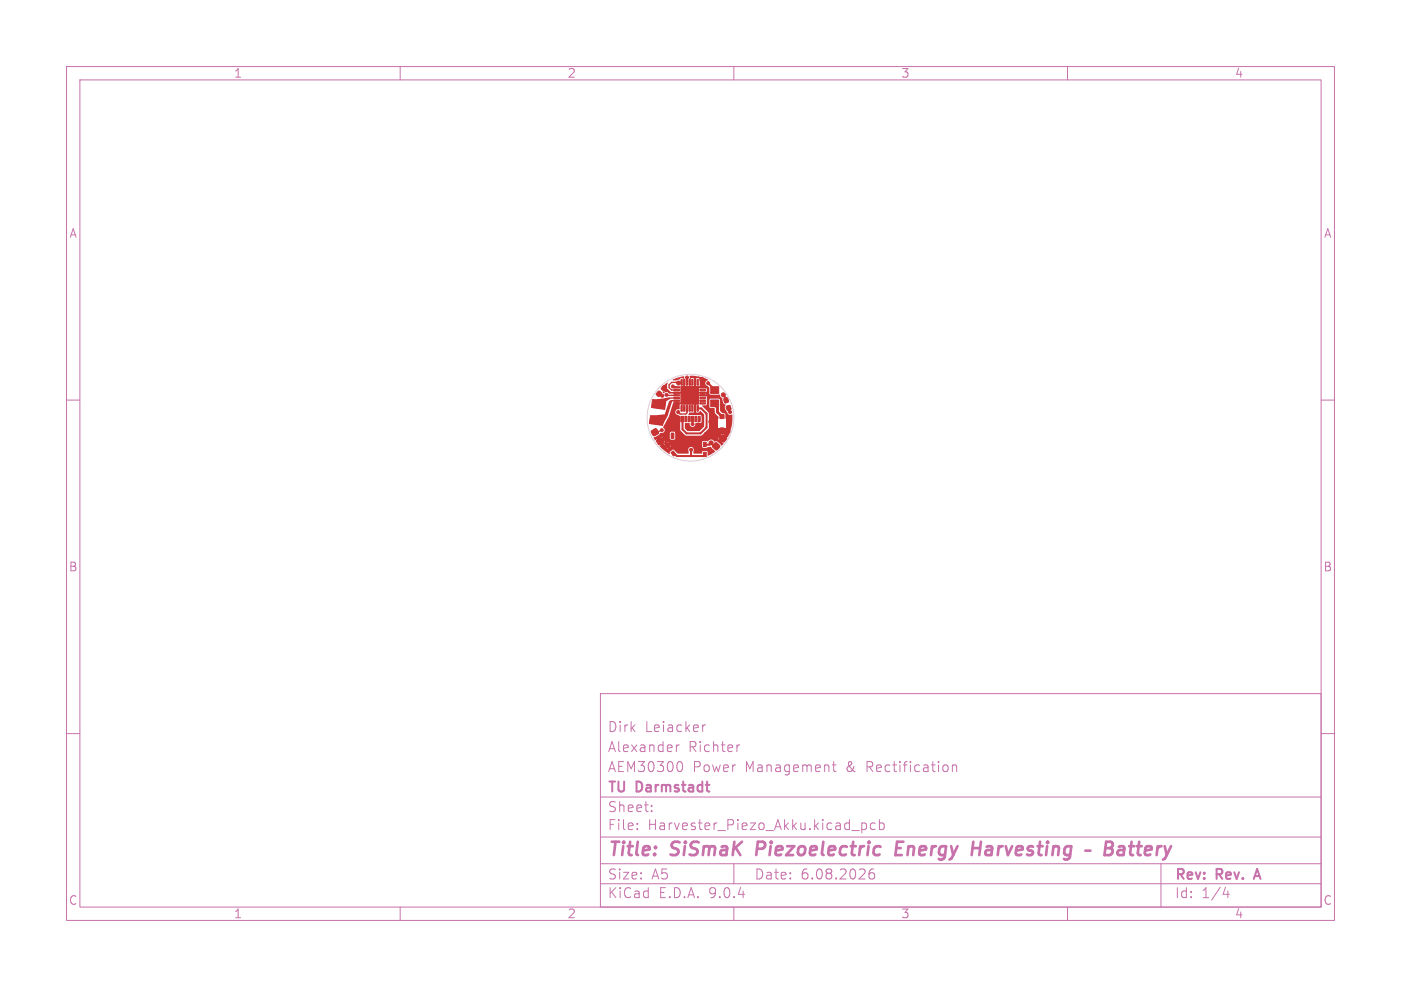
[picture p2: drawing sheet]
<svg xmlns="http://www.w3.org/2000/svg" width="210mm" height="148mm" viewBox="0 0 210 148" stroke-linecap="round" stroke-linejoin="round" font-family="sans-serif">
<g fill="none" stroke="#c872ab" stroke-width=".15">
<path d="M10 10h190v128h-190zM12 12h186v124h-186zM60 10v2M110 10v2M160 10v2M10 60h2M198 60h2M10 110h2M90 104h108v32h-108zM90 119.5h108M101.4 111.7v1M101.8 111.7l-.3 .1-.1 .2"/>
<path d="M102 114.2a.94 .94 0 0 1 0 1.5M105.3 108.7v1M105.7 108.7l-.2 .1-.2 .2M110.9 111.7l-.3 .1-.1 .2M124.8 114.7h.5M125 114.2v1.3v.1l.3 .1M142 114.8v.8M142.8 114.8a.37 .37 0 0 1 .6 .1v.8M142.8 114.7v1M198 110h2M60 136v2M90 132.5h108"/>
<path d="M90 129.5h108M90 125.5h108M95.5 124.3v.1M95.5 123.5v.1M97.7 121.6v.1M97.7 120.8v.1M110 136v2M110 129.5v3M129.2 123.4v1.5M129.2 123.5l.4-.1 .3 .3v.4l-.1 .2h-.6M131 130.3a.59 .59 0 0 0-.7 .7v.5l.1 .2 .4 .1 .2-.1 .1-.5-.1-.2-.5-.1-.2 .3M131.2 123.5l-.4-.1-.3 .3v.4l.1 .2h.6"/>
<path d="M131.8 123.5l.5-.1 .2 .3v.4l-.1 .2h-.6M131.8 122.9v1.5M160 136v2M174 129.5v6.5M183.7 133l-.4 1.1h1M184.1 133.6v1"/>
</g>
<path d="M188.1 131.4h.7M188.4 130.3l-.5 1.5" fill="none" stroke="#c872ab" stroke-width=".3"/>
<path d="M113.6 126.2l-.2 2M134.3 127.2h.7M135.4 126.2h-.9l-.3 2h1M145.8 127.2h1.1M147 126.2l-.2 2M165.7 127.2h.7M165.8 126.2h.7a.49 .49 0 0 1 .3 .6 .49 .49 0 0 1-.4 .4l.2 .1a.58 .58 0 0 1-.3 .9h-.7zM167.7 127l.2-.1 .6 .1v.2l-.1 1M168.5 127.4l-.7 .1a.4 .4 0 0 0-.3 .3 .4 .4 0 0 0 .3 .4l.6-.1" fill="none" stroke="#c872ab" stroke-width=".4"/>
<g fill="#c83434" stroke="#c83434" stroke-width=".15">
<path d="M101 58h.9v.2h-.9z"/>
<path d="M101 58.4h.9v.2h-.9z"/>
<path d="M101 58.8h.9v.2h-.9z"/>
<path d="M101 59.2h.9v.2h-.9z"/>
<path d="M101 59.6h.9v.2h-.9z"/>
<path d="M101 60h.9v.2h-.9z"/>
<path d="M101 60.4h.9v.2h-.9z"/>
<path d="M102.1 60.8h.2v.9h-.2z"/>
<path d="M102.5 60.8h.2v.9h-.2z"/>
<path d="M102.9 60.8h.2v.9h-.2z"/>
<path d="M103.3 60.8h.2v.9h-.2z"/>
<path d="M103.7 60.8h.2v.9h-.2z"/>
<path d="M104.1 60.8h.2v.9h-.2z"/>
<path d="M104.5 60.8h.2v.9h-.2z"/>
<path d="M104.9 60.4h.9v.2h-.9z"/>
<path d="M104.9 60h.9v.2h-.9z"/>
<path d="M104.9 59.6h.9v.2h-.9z"/>
<path d="M104.9 59.2h.9v.2h-.9z"/>
<path d="M104.9 58.8h.9v.2h-.9z"/>
<path d="M104.9 58.4h.9v.2h-.9z"/>
<path d="M104.9 58h.9v.2h-.9z"/>
<path d="M104.5 56.9h.2v.9h-.2z"/>
<path d="M104.1 56.9h.2v.9h-.2z"/>
<path d="M103.7 56.9h.2v.9h-.2z"/>
<path d="M103.3 56.9h.2v.9h-.2z"/>
<path d="M102.9 56.9h.2v.9h-.2z"/>
<path d="M102.5 56.9h.2v.9h-.2z"/>
<path d="M102.1 56.9h.2v.9h-.2z"/>
<path d="M102.1 58h2.6v2.6h-2.6z"/>
<path d="M100.6 67.9l.3-.3 .4 .5-.3 .3z"/>
<path d="M99.7 66.6l.4-.2 .3 .5-.3 .3z"/>
<path d="M106.5 58h1.2v1h-1.2z"/>
<path d="M106.5 60h1.2v1h-1.2z"/>
<path d="M108.9 60.9l.5-.1 .2 .6-.5 .2-.3-.5z"/>
<path d="M108.5 59.8l.5-.1 .2 .5-.5 .2-.2-.5z"/>
<path d="M97.8 59.9l2 .3-.2 1.2-1.9-.3z"/>
<path d="M97.5 62.3l2 .3-.2 1.2-2-.3z"/>
<path d="M104.7 62.4h.3v.8h-.3z"/>
<path d="M104.2 62.4h.3v.8h-.3z"/>
<path d="M103.7 62.4h.3v.8h-.3z"/>
<path d="M103.2 62.4h.3v.8h-.3z"/>
<path d="M102.7 62.4h.3v.8h-.3z"/>
<path d="M102.2 62.4h.3v.8h-.3z"/>
<path d="M101.7 62.4h.3v.8h-.3z"/>
<path d="M105.6 64.9h.4v.8h-.4z"/>
<path d="M100.6 64.9h.4v.8h-.4z"/>
<path d="M98.4 66l.7-.4 .4 .7-.7 .4-.4-.5z"/>
<path d="M97.7 64.6l.6-.3 .4 .6-.7 .5-.4-.5z"/>
<path d="M99.4 57.8h.3l.2 .3-.4 .5-.4-.3z"/>
<path d="M98.7 58.7h.2l.3 .3-.5 .5-.3-.4z"/>
<path d="M107.9 62.2h.6v.6h-.6z"/>
<path d="M108.9 62.6h.6v1.6h-.6z"/>
<path d="M107 62.6h.6v1.6h-.6z"/>
<path d="M108 64.2h.5v.5h-.5z"/>
<path d="M108.2 65.3l.2-.1 .5 .4v.3l-.4 .4h-.2l-.5-.4v-.2z"/>
<path d="M107.1 66.4h.3l.5 .4v.3l-.4 .4-.3-.1-.4-.4v-.1z"/>
<path d="M105.4 66.3h.5v.7h-.5z"/>
<path d="M105.4 67.8h.5v.7h-.5z"/>
<circle cx="101.7" cy="61.8" r=".22"/>
<circle cx="99.3" cy="59.3" r=".23"/>
<circle cx="99.9" cy="59.2" r=".23"/>
<circle cx="99.2" cy="64.5" r=".22"/>
<circle cx="103" cy="56.6" r=".23"/>
<circle cx="103.8" cy="63.6" r=".23"/>
<circle cx="105.2" cy="56.9" r=".3"/>
<circle cx="103.6" cy="66.3" r=".3"/>
<circle cx="101.3" cy="60.9" r=".3"/>
<circle cx="104.4" cy="65.8" r=".3"/>
<circle cx="109.1" cy="64.7" r=".3"/>
<circle cx="101.6" cy="64.7" r=".3"/>
<circle cx="101.1" cy="63.7" r=".3"/>
<circle cx="106.6" cy="63.2" r=".3"/>
<circle cx="106.7" cy="61.8" r=".3"/>
<circle cx="104.3" cy="67.2" r=".3"/>
<circle cx="100.1" cy="64.5" r=".3"/>
<circle cx="104.7" cy="63.7" r=".3"/>
<circle cx="102.5" cy="65.9" r=".3"/>
<circle cx="101.6" cy="66.8" r=".3"/>
<circle cx="106.1" cy="57.5" r=".23"/>
<circle cx="103.6" cy="67.4" r=".23"/>
<circle cx="106.6" cy="66.4" r=".3"/>
<circle cx="101.7" cy="57.4" r=".3"/>
<circle cx="108.4" cy="59.2" r=".3"/>
<circle cx="100.9" cy="57.9" r=".23"/>
<circle cx="109.4" cy="61.8" r=".23"/>
</g>
<g fill="none" stroke="#c83434" stroke-width=".2">
<path d="M98.8 59l.3 .4 .2-.1M98.9 58.9v.1M99.5 58.2h.2M99.7 58.2l.6 .7h2.7l.4 .4M99.9 59.2l.1 .1h1.4M99.9 59.2h.1M100.8 58l.2 .1h.4M100.8 58h.1M100.9 57.9l-.1 .1M101.6 57.3l.1 .1M102.1 57.3h-1.4l-.4 .4v.4l.4 .4h.7M102.6 58.2l1.6 1.6"/>
<path d="M102.6 57.3v1.1M102.7 59l.4 .4M102.7 58.2l1.6 1.6M103 56.6v.7M103.4 59.3h1.9M103.4 57.3v1.9M103.4 59l.4 .4 .4-.4M104.2 58.2l-.6 .6v.2h-.2M104.2 57.3v1.1M104.3 58.2l-2 2M105.3 58.9h-1.5l-1.6 1.6h-.8M105.3 58.1h-.7l-1.2 1.2"/>
<path d="M99.1 64.5l-.5 .3M100.7 60.1h.7M103 61.2v.7l-.2 .2h-.8l-.3-.3M103.8 62.8v.8M104.2 60v1.2M107.1 67h.1M109.2 61.2v.4l.2 .2"/>
</g>
<path d="M106.1 57.5l1 1M108.4 59.2l.4 .5v.3M101 68.1h.1l.3 .3h4.1l.2-.2M103.6 67.4v1M104.7 61.2h.4l.8 .8v2.1l-.9 .9h-2.1l-.6-.6v-1.6M105.7 66.7h.6l.3-.3 .4 .5" fill="none" stroke="#c83434" stroke-width=".3"/>
<path d="M107.1 60.7l.4 .4M107.5 60.9v.9l.7 .7" fill="none" stroke="#c83434" stroke-width=".4"/>
<g fill="#c83434">
<path d="M97.5 62.4l2.1-.3 .7-1.9 .4-.2 .1 .1-.2 .6a8.3 8.3 0 0 1-1.3 3.1l-1.9-.3z"/>
<path d="M97.8 60l2.5-.4h1.5l.1 .1-.1 .1h-1.3l-.7 .4-.2 1.2-1.9-.3z"/>
<path d="M103.4 56.3l1.8 .3 .9 .3v.1a.44 .44 0 0 0-.4 .4 .44 .44 0 0 0 .4 .5l.2 .3 .1 .9 1.5 .1 .1 .3 .3 .2 .2 .8 .3 .2-.2 .4 .4 .6a.54 .54 0 0 0 .8 .5 5.4 5.4 0 0 1-.8 3.4l-.1-.1-.7 .8 .2 .1v.1l-.2 .3-.2-.1a.86 .86 0 0 0-.9-.5 .63 .63 0 0 0-1.1 0l-.1-.1-.6 .1v.8l.1 .2h.5l.6-.2 .7 .7-.2 .2-.9 .4v-.6l-.2-.1h-.5l-.2 .4h-1.2l-.1-.3a.43 .43 0 0 0-.3-.7 .43 .43 0 0 0-.4 .7v.3h-1.6l-.6-.6h-.1l-.5 .4v.2l-.1 .1-1.2-1h.8l.2 .1-.1-.1h-.9l-.2-.2 1.5-.1 .1 .2v-.2h-1.6h.1l-.1-.2h.7l.1 .2 .1-.1-.1-.1h-.8l-.2-.3h.6l.1 .2 .2-.2h.4l.1 .2 .1-.1-.1-.1h-.5v-.2l-.3 .2h-.6l-.2-.5-.3 .2-.2-.4h.9l.1 .2 .3-.2-.2-.1-.9 .1 .5-.4 .3-.3h1.4v.9l.2 .1h.5l.1-.2h6.5l.1 .3 .2-.2-.2-.2-.1 .1h-6.5v-.8l-.1-.2h-.6l-.1 .2h-1a.5 .5 0 0 0 .2-.4 .5 .5 0 0 0-.3-.5l1-1.6 .6-2h1l-.1 1a.44 .44 0 0 0-.6 .3 .44 .44 0 0 0 .5 .5l.3 .3v2l.8 .8h2.3l.2-.1h2.8l.2 .2 .2-.2-.1-.1-.3 .1h-2.8l.9-1 .1-2.2-1.1-1.2 .7-.1 .1-.7h.3v1.1l.2 .1h.6l.1 .7 .5 .7v.1l-.1 .1v1.4h1.3v-1.4l-.2-.1v-.6l-.4-.2-.4-.3v-1.8h-1.4l-.2 .2h-.3l-.1-.6h-1.2l-.1 .1h-1.2v-.2h-.3v-1.2l.2-.1v-.4h.2v.4l.1 .1v.9h1l.1 .2h1.2v-.2h-.5v.2h-.2v-.2l.2-.2h.5l.1-.2-.2-.4h-1l.1-1.3-.1-.2h-.4l-.1 .1v1h-.2v-.9l-.1-.2-.5 .1v.8h-.2z"/>
<path d="M104.1 60.7l.2 .1v1l.5 .1 .1-.3 .6 .6 .1 1.7-.8 .7h-1.7l-.4-.4v-.7l.6-.1a.48 .48 0 0 0 .3 .6 .48 .48 0 0 0 .6-.2l.1-.4h.8l.1-1-.2-.2h-1.8l.1-.3h.6l.2-.2z"/>
<path d="M99.7 57.6l.4-.2-.2 .8 .6 .6 1.5 .1-.1 .1h-1.6a.56 .56 0 0 0-.8 0l-.2-.2 .4-.1-.3-.3 .1-.2-.1-.2z"/>
<path d="M100.8 56.9l1-.3 .7-.2 .2 .5v.9h-.2v-1l-.1-.1h-.4l-.2 .2-.4 .1h-.5z"/>
</g>
<circle cx="103.5" cy="62.6" r="6.5" fill="none" stroke="#d0d2cd" stroke-width=".15"/>
<g font-size="2.8" fill="#c872ab">
<text x="91" y="128.9">Title:</text>
<text x="100.7" y="128.9">SiSmaK</text>
<text x="114.2" y="128.9">Piezoelectric</text>
<text x="135.9" y="128.9">Energy</text>
<text x="148.1" y="128.9">Harvesting</text>
<text x="169.6" y="128.9">Battery</text>
</g>
<g font-size="2.1" fill="#c872ab">
<text x="91" y="113">Alexander</text>
<text x="91" y="110">Dirk</text>
<text x="96.7" y="110">Leiacker</text>
<text x="103.2" y="113">Richter</text>
<text x="91" y="119.2">TU</text>
<text x="91" y="116">AEM30300</text>
<text x="95.5" y="119.2">Darmstadt</text>
<text x="103.8" y="116">Power</text>
<text x="111.7" y="116">Management</text>
<text x="127" y="116">&amp;</text>
<text x="130.1" y="116">Rectification</text>
<text x="91" y="124.7">File:</text>
<text x="91" y="122">Sheet:</text>
<text x="97.1" y="124.7">Harvester_Piezo_Akku.kicad_pcb</text>
<text x="91" y="134.9">KiCad</text>
<text x="91" y="132.1">Size:</text>
<text x="97.7" y="132.1">A5</text>
<text x="98.7" y="134.9">E.D.A.</text>
<text x="106.3" y="134.9">9.0.4</text>
<text x="113" y="132.1">Date:</text>
<text x="120" y="132.1">6.08.2026</text>
<text x="176" y="132.3">Rev:</text>
<text x="176" y="134.9">Id:</text>
<text x="180.1" y="134.9">1/4</text>
<text x="182.4" y="132.3">Rev.</text>
<text x="188.8" y="132.3">A</text>
</g>
<g font-size="1.8" fill="#c872ab">
<text x="35" y="11.9">1</text>
<text x="85" y="11.9">2</text>
<text x="135" y="11.9">3</text>
<text x="185" y="11.9">4</text>
<text x="10.3" y="35.9">A</text>
<text x="198.4" y="35.9">A</text>
<text x="10.2" y="85.9">B</text>
<text x="198.3" y="85.9">B</text>
<text x="10.2" y="135.9">C</text>
<text x="35" y="137.9">1</text>
<text x="85" y="137.9">2</text>
<text x="135" y="137.9">3</text>
<text x="185" y="137.9">4</text>
<text x="198.3" y="135.9">C</text>
</g>
</svg>
